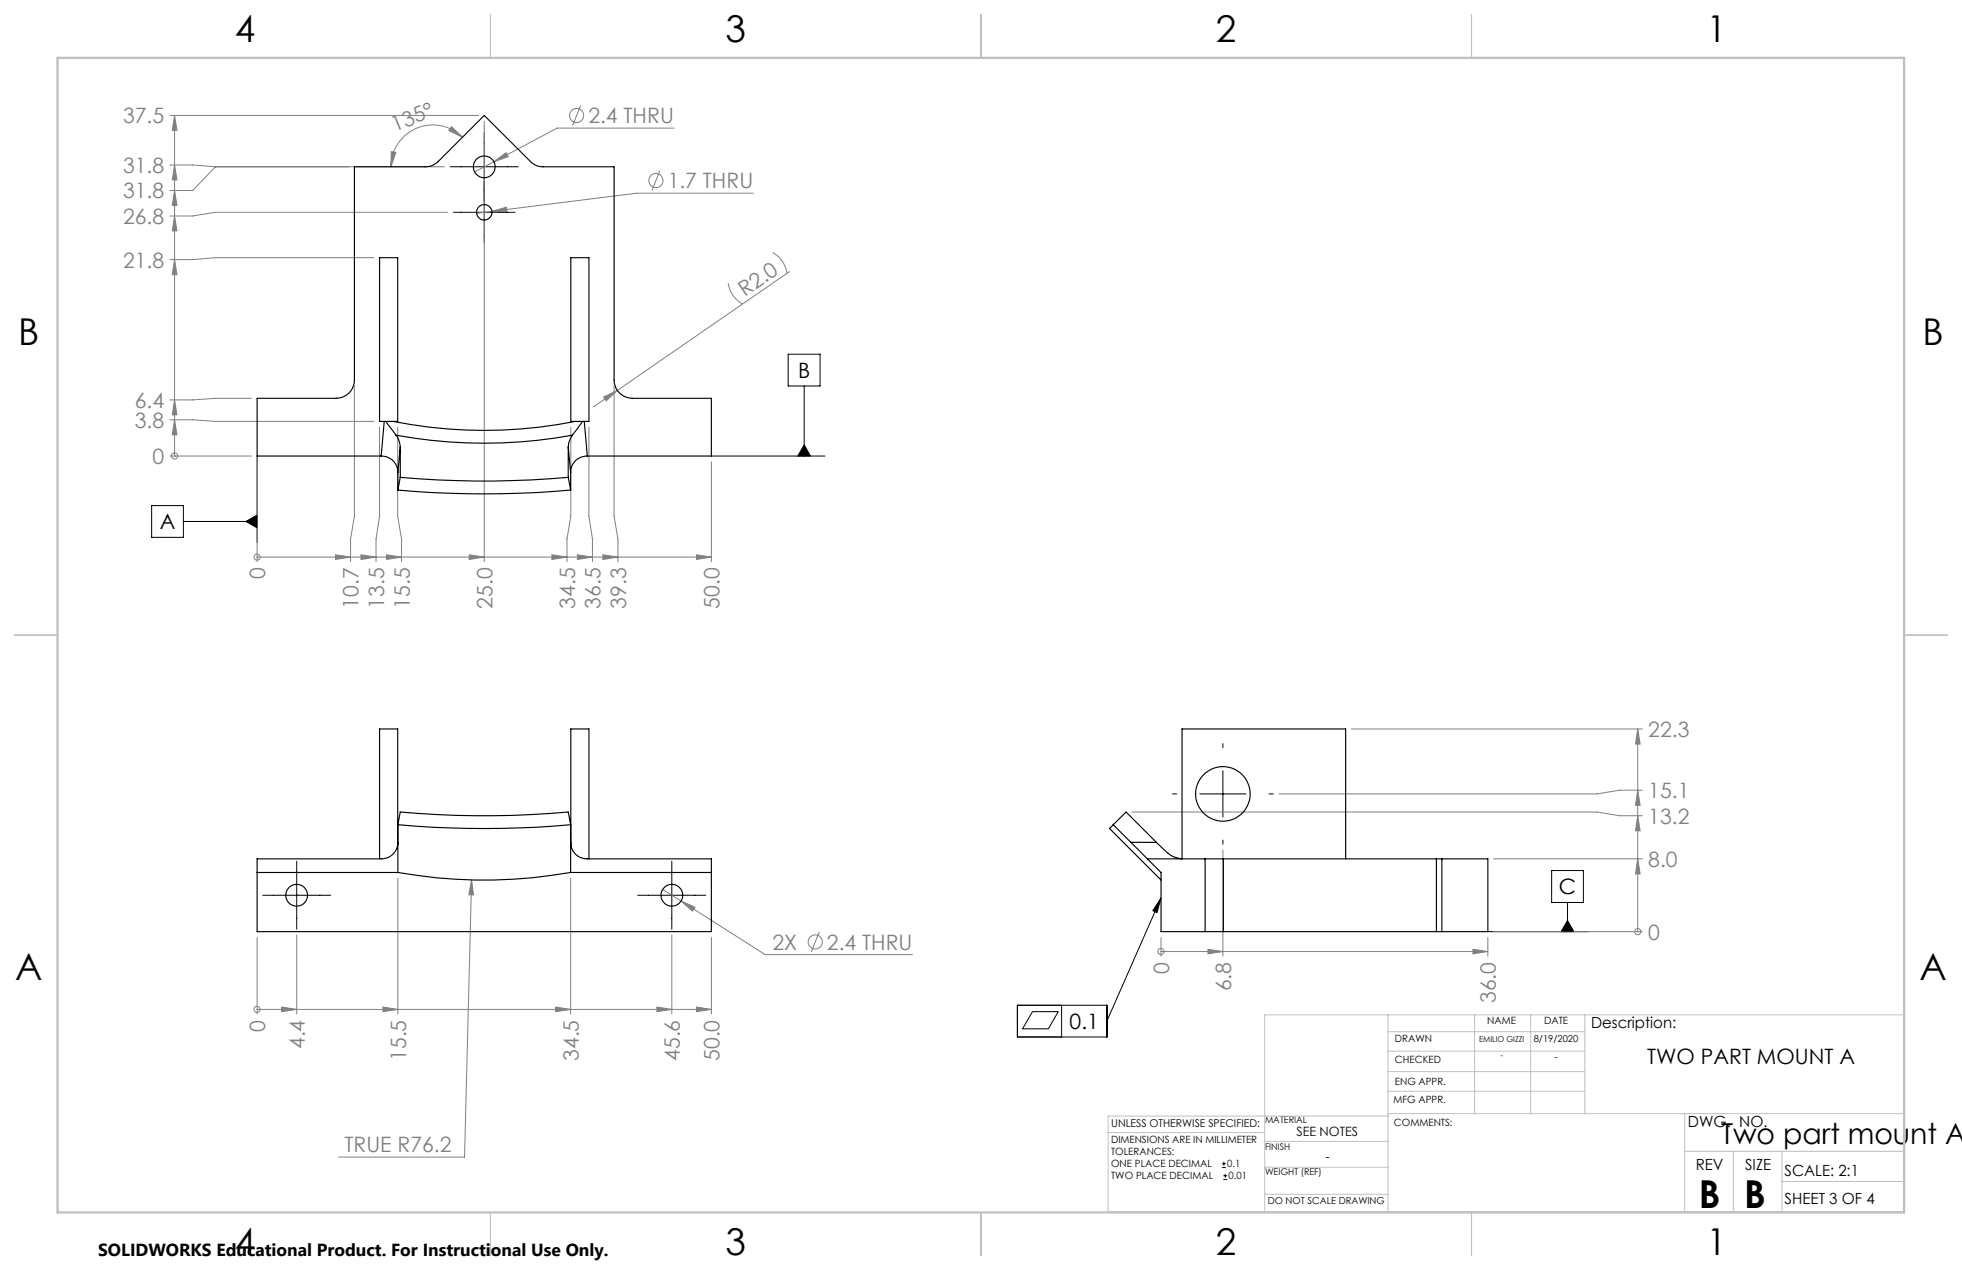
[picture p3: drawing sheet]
<svg xmlns="http://www.w3.org/2000/svg" width="432mm" height="279mm" viewBox="0 0 432 279" stroke-linecap="round" stroke-linejoin="round" font-family="sans-serif">
<g fill="none" stroke="#808080" stroke-width=".22">
<path d="M37.4 36.3h5l5 .4M37.4 25.4h67.9M38.4 25.4v74.9M38.4 36.3l.5 3.3h-1zM38.4 25.4l.5 3.3h-1zM47.4 36.7l-5 5.2h-5M47.4 36.7h50.4M86.1 33.4l1 .1-1.1 3.2zM99.4 27.9l2.4 2.3-3-1.5zM101.8 30.2a9.2 9.2 0 0 0-10.1-2 9.2 9.2 0 0 0-5.7 8.5M106.6 26.7v96.9M108.7 35.6l2.7-2 .5 .9z"/>
<path d="M108.7 35.6l-4.2 2.2M127.8 23.2l-1.8 4.5M145.2 37.5l-1.7 4.4M148.3 28.2h-25.7l-13.9 7.4M38.4 57.1l.5 3.3h-1zM38.4 41.9l.5 3.3h-1zM38.4 47.5l.5 3.3h-1zM82.3 56.7h-34.9l-5 .4h-5M98.5 46.7h-51.1l-5 .8h-5M108.3 46.5l3.2-.9 .1 1zM165.8 42.5h-25.7l-35.2 4.4M170 55.6a6.3 6.3 0 0 1 3.2 4.5"/>
<path d="M173.7 59.8l-37.8 26.1M160.3 62.3a6.1 6.1 0 0 0 3.1 4.6M37.4 92.4h5l5 .3h34.9M38.4 88l.5 3.3h-1zM38.4 92.4l.5 3.3h-1zM55.3 87.6h-7.9l-5 .4h-5M78 84.9v28.7l-.8 5v5M83.5 94v19.6l-.7 5v5M87.5 94v19.6l.9 5v5M125.6 94v19.6l-.8 5v5M129.6 94v19.6l.8 5v5M132.9 87.3l3-1.4-2.5 2.3z"/>
<path d="M135.1 84.9v28.7l.9 5v5M135.9 85.9l-5.3 3.6M37.4 100.3h17.9M38.4 100.3h.1M56.6 101.6v22M156.6 101.6v22M56.6 122.6h.1M56.6 122.6h100M73.8 122.1l3.4 .5-3.4 .5zM79.4 122.1l3.4 .5-3.4 .5zM85.1 122.1l3.3 .5-3.3 .5zM103.3 122.1l3.3 .5-3.3 .5z"/>
<path d="M121.5 122.1l3.3 .5-3.3 .5zM127.1 122.1l3.3 .5-3.3 .5zM132.7 122.1l3.3 .5-3.3 .5zM153.3 122.1l3.3 .5-3.3 .5zM249.1 178.6h102.3l5 .9h5.1M297.4 160.4h64.1M360.4 160.4v44.6M360.4 179.5l.6 3.3h-1.1zM360.4 160.4l.6 3.3h-1.1zM360.4 173.8l.6 3.4h-1.1zM361.5 173.8h-5.1l-5 .9h-69.9M87.6 193.2v29.9"/>
<path d="M103.8 193.6l.4 3.3-1-.1zM103.8 193.6l-1.6 61h-27.7M125.6 193.2v29.9M145.8 195.7l4.1 2.5M149.9 198.2l3.1 1.4-.6 .8zM149.9 198.2l18.5 11.8h32.4M269.1 187v23.4M328.7 188.9h32.8M360.4 188.9l.6 3.4h-1.1zM56.6 206.2v16.9M65.3 205.7v17.4M147.8 205.7v17.4"/>
<path d="M156.6 206.2v16.9M180.3 205l-1.8 4.4M255.5 209.3h.1M255.5 206.2v4.2M255.5 209.3h71.9M265.9 208.8l3.2 .5-3.2 .5zM324.2 208.8l3.2 .5-3.2 .5zM327.4 206.2v4.2M328.7 205h32.8M360.4 205h.1M56.6 222.1h.1M56.6 222.1h100"/>
<path d="M62 221.5l3.3 .6-3.3 .5zM84.3 221.5l3.3 .6-3.3 .5zM122.3 221.5l3.3 .6-3.3 .5zM144.6 221.5l3.2 .6-3.2 .5zM153.3 221.5l3.3 .6-3.3 .5z"/>
<circle cx="126.9" cy="25.4" r="1.55"/>
<circle cx="144.4" cy="39.7" r="1.55"/>
<circle cx="38.4" cy="100.3" r=".67"/>
<circle cx="56.6" cy="122.6" r=".68"/>
<circle cx="179.4" cy="207.2" r="1.56"/>
<circle cx="255.5" cy="209.3" r=".69"/>
<circle cx="360.4" cy="204.9" r=".68"/>
<circle cx="56.6" cy="222.1" r=".68"/>
</g>
<g fill="none" stroke="#000" stroke-width=".22">
<path d="M99.1 36.7h15M106.6 29.2v24.3M99.8 46.7h13.5M173.5 77.9h7v7h-7zM177 97.9l1.4 2.4h-2.8zM177 84.9v15.4M33.4 111.2h7v7h-7zM40.4 114.7h16.2M54.1 114.7l2.5-1.4v2.8zM56.6 100.3v19M156.6 100.3h24.9M258.1 174.7h.9"/>
<path d="M264.1 174.7h10.1M269.1 163.6v.9M269.1 169.6v10.1M279.3 174.7h.9M57.8 197h15M65.3 189.5v14.9M140.4 197h14.9M147.8 189.5v14.9M255.5 197.6l-.9 3.2-.9-.5zM255.5 197.6l-11.9 27M269.1 184.8v.9M341.5 191.5h7v7h-7z"/>
<path d="M345 198.5v6.5M327.4 205h22.2M345 202.5l1.4 2.5h-2.8zM223.9 221.2h19.7v6.9h-19.7zM227.2 222.6h5.7l-2.2 3.7h-5.7zM233.6 221.2v6.9M269 256.9h.8M269 256h.8M269.2 259.5h.9M269.2 258.7h.9M269.3 255.6v.8M269.7 258.3v.8"/>
</g>
<path d="M418.9 223.3v43.3" fill="none" stroke="#c0c0c0" stroke-width=".22" stroke-dasharray="15.2 1.3 1.3 1.3" stroke-dashoffset="5"/>
<g fill="none" stroke="#c0c0c0" stroke-width=".22">
<path d="M305.5 223.3v43.3M305.5 235.8h43.3M305.5 231.2h43.3M305.5 227h43.3M324.5 223.3v21.7M336.9 223.3v21.7M348.8 223.3v21.7M243.9 249.2h34.4M278.3 256.8h27.2M278.3 251.1h27.3M305.5 245h113.4M305.5 240.1h43.3"/>
<path d="M305.5 245.5h-61.6v21.1h175M370.8 245v21.6M370.8 253.3h48.1M381.5 253.3v13.3M392.2 259.9h26.7M392.2 253.3v13.3M278.3 262.7h27.2M418.9 265.1v-41.8h-140.6v43.3"/>
</g>
<path d="M108 3.2v9.5M215.9 3.2v9.5M323.8 3.2v9.5M3.1 139.7h9.6M419.1 139.7h9.5M108 266.7v9.6M215.9 266.7v9.6M323.8 266.7v9.6" fill="none" stroke="#c0c0c0" stroke-width=".25"/>
<path d="M12.7 12.7h406.4v254h-406.4z" fill="none" stroke="#c0c0c0" stroke-width=".5"/>
<path d="M54.1 114.7l2.5 1.4v-2.8zM177 97.9l1.4 2.4h-2.8zM255.5 197.6l-.9 3.2-.9-.5zM345 202.5l1.4 2.5h-2.8z" fill="#000"/>
<g fill="#808080">
<path d="M132.9 87.3l3-1.4-2.5 2.3z"/>
<path d="M38.4 88l.5 3.3h-1zM38.4 92.4l.5 3.3h-1zM38.4 57.1l.5 3.3h-1zM38.4 41.9l.5 3.3h-1zM38.4 47.5l.5 3.3h-1zM38.4 36.3l.5 3.3h-1zM38.4 25.4l.5 3.3h-1zM360.4 188.9l.6 3.4h-1.1zM360.4 179.5l.6 3.3h-1.1zM360.4 160.4l.6 3.3h-1.1zM360.4 173.8l.6 3.4h-1.1z"/>
<path d="M62 221.5l3.3 .6-3.3 .5zM144.6 221.5l3.2 .6-3.2 .5zM153.3 221.5l3.3 .6-3.3 .5zM84.3 221.5l3.3 .6-3.3 .5zM122.3 221.5l3.3 .6-3.3 .5zM73.8 122.1l3.4 .5-3.4 .5zM79.4 122.1l3.4 .5-3.4 .5zM85.1 122.1l3.3 .5-3.3 .5zM103.3 122.1l3.3 .5-3.3 .5zM121.5 122.1l3.3 .5-3.3 .5zM127.1 122.1l3.3 .5-3.3 .5zM132.7 122.1l3.3 .5-3.3 .5zM153.3 122.1l3.3 .5-3.3 .5zM265.9 208.8l3.2 .5-3.2 .5zM324.2 208.8l3.2 .5-3.2 .5z"/>
<path d="M149.9 198.2l2.5 2.2 .6-.8zM103.8 193.6l-.6 3.2 1 .1zM108.7 35.6l3.2-1.1-.5-.9zM108.3 46.5l3.3 .1-.1-1z"/>
<path d="M99.4 27.9l2.4 2.3-3-1.5zM86.1 33.4l1 .1-1.1 3.2z"/>
</g>
<g fill="none" stroke="#000" stroke-width=".25">
<path d="M83.5 56.7h4v36h-4zM125.6 56.7h4v36h-4zM84.6 92.7l-.7 7.6M84.9 92.7l2.3 3M86.5 92.7a103 103 0 0 0 40.1 0M87.2 95.7a4.9 4.9 0 0 1 .9 2.7M87.2 95.7a107.6 107.6 0 0 0 38.8 0M88.1 98.4v6.6M88.1 98.4l-.5 5.6M125.1 98.4v6.6M125.1 98.4l.5 5.6M126 95.7l-.8 1.7-.1 1"/>
<path d="M128.2 92.7l-2.2 3M128.6 92.7l.7 7.6M83.9 100.3a3.5 3.5 0 0 1 3.7 3.7M83.9 100.3h-27.3v-12.7h17.4a4 4 0 0 0 4-4v-46.9h15.6a3.8 3.8 0 0 0 2.8-1.2l10.2-10.1 10.1 10.1a3.7 3.7 0 0 0 2.9 1.2h15.5v46.9a4 4 0 0 0 4 4h17.5v12.7h-27.3M87.6 107.8a213.9 213.9 0 0 0 38 0M87.6 104v3.8M88.1 105a208.4 208.4 0 0 0 37 0M88.1 105l-.5 2.8M125.1 105l.5 2.8M125.6 104v3.8M129.3 100.3a3.5 3.5 0 0 0-3.7 3.7M88.1 178.6a208.4 208.4 0 0 0 37 0l.5 2.8a213.9 213.9 0 0 1-38 0z"/>
<path d="M56.6 191.9h31M83.5 188.9v-28.5h4l.1 31.5M87.6 191.9a108.5 108.5 0 0 0 38 0M87.6 185.3a3.6 3.6 0 0 1-3.7 3.6h-27.3v16.1h100v-16.1h-27.3a3.6 3.6 0 0 1-3.7-3.6M125.6 191.9h31M129.6 188.9v-28.5h-4v31.5M245 181.4l-.8 .9 11.3 11.3M245 181.4l3.9 3.9M245 181.4l2.8-2.8 6.7 6.7M248.9 185.3l3.6 3.6M248.9 185.3h5.6M252.5 188.9h12.7"/>
<path d="M252.5 188.9l3 3v13.1h9.7M254.5 185.3l1.8 1.8a5.9 5.9 0 0 0 3.8 1.8v-28.5h36.1v28.5M265.2 188.9h4M265.2 188.9v16.1M269.2 188.9h46.9M269.2 188.9v16.1M316.1 188.9h1.2M316.1 188.9v16.1M317.3 188.9h10.1v16.1h-10.1M317.3 188.9v16.1M265.2 205h4M269.2 205h46.9"/>
<path d="M316.1 205h1.2"/>
<circle cx="106.6" cy="36.7" r="2.4"/>
<circle cx="106.6" cy="46.7" r="1.7"/>
<circle cx="269.1" cy="174.7" r="6"/>
<circle cx="65.3" cy="196.9" r="2.4"/>
<circle cx="147.9" cy="197" r="2.4"/>
</g>
<g font-size="8.5">
<text x="373.9" y="265.7">B</text>
<text x="383.8" y="265.7">B</text>
</g>
<g font-size="8.1">
<text x="51.7" y="9.3">4</text>
<text x="159.7" y="9.3">3</text>
<text x="267.6" y="9.3">2</text>
<text x="375.6" y="9.3">1</text>
<text x="4" y="76">B</text>
<text x="423.1" y="76">B</text>
<text x="3.3" y="215.7">A</text>
<text x="422.4" y="215.7">A</text>
<text x="51.7" y="276">4</text>
<text x="159.7" y="276">3</text>
<text x="267.6" y="276">2</text>
<text x="375.6" y="276">1</text>
</g>
<text font-size="6.3" x="378.8" y="251.8">Two part mount A</text>
<g font-size="4.7" fill="#808080">
<text x="27.1" y="27.1">37.5</text>
<text x="86.9" y="29.1" transform="rotate(-23 86.9 29.1)">135°</text>
<text x="129.5" y="27.1">2.4 THRU</text>
<text x="27.1" y="38">31.8</text>
<text x="146.9" y="41.4">1.7 THRU</text>
<text x="27.1" y="43.6">31.8</text>
<text x="27.1" y="49.3">26.8</text>
<text x="27.1" y="58.9">21.8</text>
<text x="163.9" y="65.3" transform="rotate(-35 163.9 65.3)">R2.0</text>
<text x="29.7" y="89.7">6.4</text>
<text x="29.7" y="94.1">3.8</text>
<text x="33.5" y="102.1">0</text>
<text x="58.4" y="127.4" transform="rotate(-90 58.4 127.4)">0</text>
<text x="78.9" y="133.9" transform="rotate(-90 78.9 133.9)">10.7</text>
<text x="84.5" y="133.9" transform="rotate(-90 84.5 133.9)">13.5</text>
<text x="90.2" y="133.9" transform="rotate(-90 90.2 133.9)">15.5</text>
<text x="108.4" y="133.9" transform="rotate(-90 108.4 133.9)">25.0</text>
<text x="126.6" y="133.9" transform="rotate(-90 126.6 133.9)">34.5</text>
<text x="132.2" y="133.9" transform="rotate(-90 132.2 133.9)">36.5</text>
<text x="137.8" y="133.9" transform="rotate(-90 137.8 133.9)">39.3</text>
<text x="158.4" y="133.9" transform="rotate(-90 158.4 133.9)">50.0</text>
<text x="362.8" y="162.1">22.3</text>
<text x="362.8" y="175.6">15.1</text>
<text x="362.8" y="181.2">13.2</text>
<text x="362.8" y="190.7">8.0</text>
<text x="170" y="208.9">2X</text>
<text x="182" y="208.9">2.4 THRU</text>
<text x="362.8" y="206.7">0</text>
<text x="257.3" y="214.2" transform="rotate(-90 257.3 214.2)">0</text>
<text x="270.9" y="218.1" transform="rotate(-90 270.9 218.1)">6.8</text>
<text x="329.2" y="220.7" transform="rotate(-90 329.2 220.7)">36.0</text>
<text x="58.4" y="226.9" transform="rotate(-90 58.4 226.9)">0</text>
<text x="67.1" y="230.8" transform="rotate(-90 67.1 230.8)">4.4</text>
<text x="89.4" y="233.4" transform="rotate(-90 89.4 233.4)">15.5</text>
<text x="127.4" y="233.4" transform="rotate(-90 127.4 233.4)">34.5</text>
<text x="149.6" y="233.4" transform="rotate(-90 149.6 233.4)">45.6</text>
<text x="158.4" y="233.4" transform="rotate(-90 158.4 233.4)">50.0</text>
<text x="75.8" y="253.5">TRUE R76.2</text>
</g>
<g font-size="4.7">
<text x="175.7" y="83.2">B</text>
<text x="35.2" y="116.5">A</text>
<text x="343.1" y="196.8">C</text>
<text x="235.4" y="226.4">0.1</text>
<text x="362.5" y="234.1">TWO PART MOUNT A</text>
</g>
<text font-size="3.8" x="21.6" y="276.3">SOLIDWORKS Educational Product. For Instructional Use Only.</text>
<g font-size="3.4">
<text x="350.2" y="226.2">Description:</text>
<text x="371.5" y="247.9">DWG. NO.</text>
<text x="373.2" y="257.5">REV</text>
<text x="384.1" y="257.5">SIZE</text>
<text x="392.8" y="258.7">SCALE: 2:1</text>
<text x="392.8" y="264.9">SHEET 3 OF 4</text>
</g>
<g font-size="2.8">
<text x="285.3" y="250">SEE NOTES</text>
<text x="291.7" y="255.5">-</text>
</g>
<text font-size="2.4" x="244.5" y="247.8">UNLESS OTHERWISE SPECIFIED:</text>
<g font-size="2.2">
<text x="327.3" y="225.4">NAME</text>
<text x="339.8" y="225.4">DATE</text>
<text x="307" y="233.8">CHECKED</text>
<text x="307" y="229.3">DRAWN</text>
<text x="307" y="238.6">ENG APPR.</text>
<text x="306.7" y="242.7">MFG APPR.</text>
<text x="244.5" y="251.5">DIMENSIONS ARE IN MILLIMETER</text>
<text x="306.8" y="247.7">COMMENTS:</text>
<text x="244.5" y="254.2">TOLERANCES:</text>
<text x="244.5" y="256.8">ONE PLACE DECIMAL</text>
<text x="270.1" y="256.8">0.1</text>
<text x="244.5" y="259.5">TWO PLACE DECIMAL</text>
<text x="270.4" y="259.5">0.01</text>
</g>
<g font-size="2.1">
<text x="337.6" y="229.3">8/19/2020</text>
<text x="342.1" y="233.1">-</text>
<text x="279" y="264.9">DO NOT SCALE DRAWING</text>
</g>
<g font-size="2">
<text x="278.4" y="247.1">MATERIAL</text>
<text x="278.4" y="253">FINISH</text>
<text x="278.4" y="258.5">WEIGHT (REF)</text>
</g>
<g font-size="1.8">
<text x="325.5" y="229.3">EMILIO GIZZI</text>
<text x="330.2" y="232.9">-</text>
</g>
</svg>
